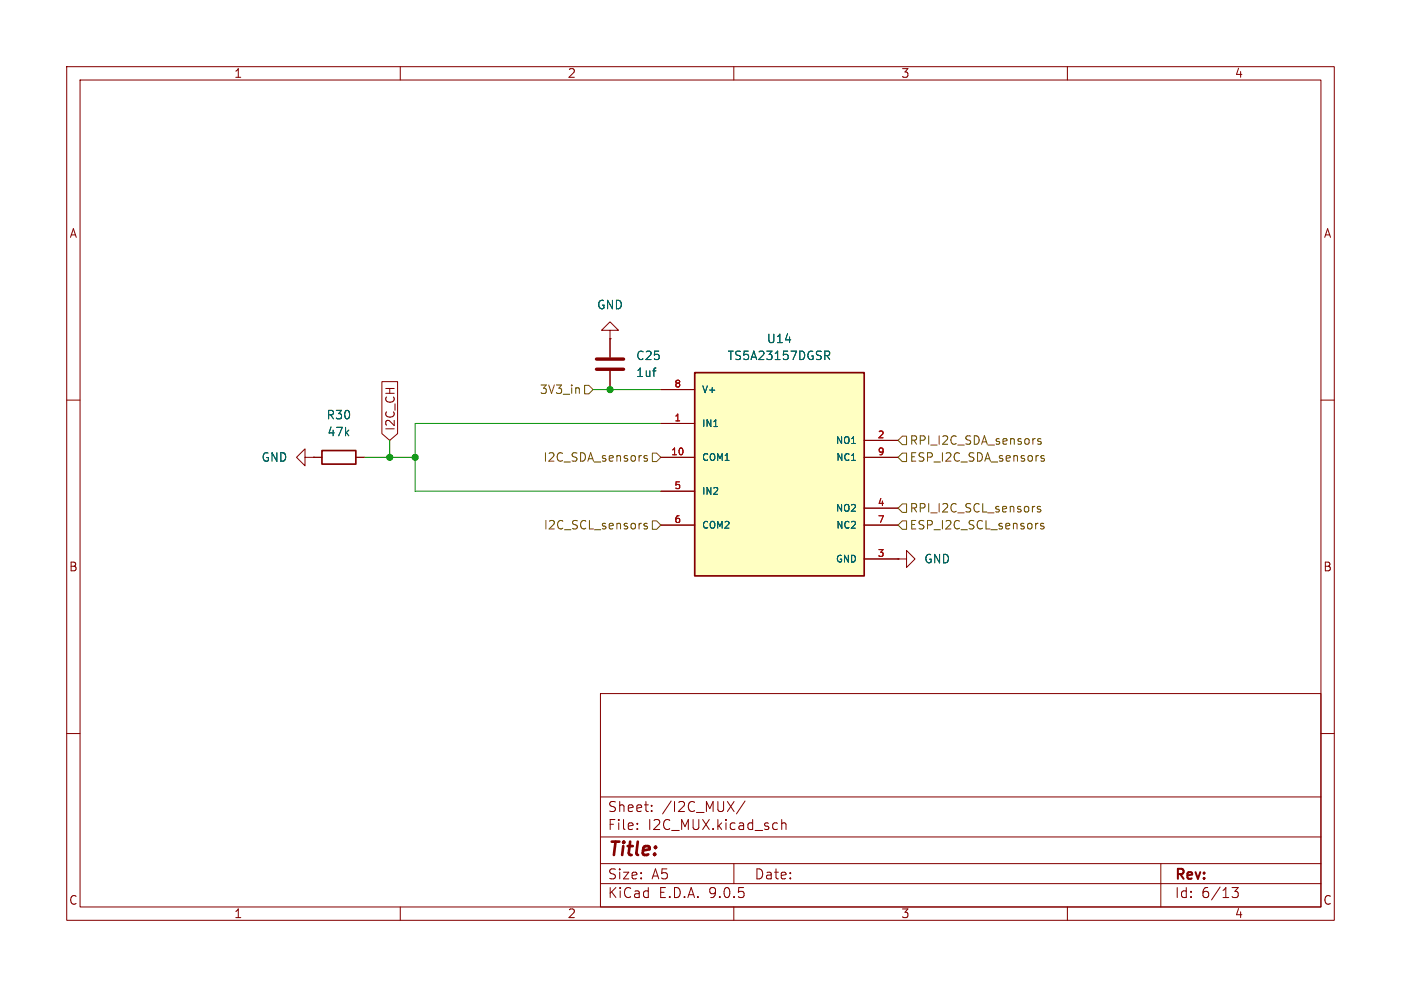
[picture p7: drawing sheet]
<svg xmlns="http://www.w3.org/2000/svg" width="210mm" height="148mm" viewBox="0 0 210 148" stroke-linecap="round" stroke-linejoin="round" font-family="sans-serif">
<g fill="none" stroke="#840000" stroke-width=".15">
<path d="M10 10h190v128h-190zM12 12h186v124h-186zM60 10v2M110 10v2M160 10v2M10 60h2M198 60h2M10 110h2M90 104h108v32h-108zM90 119.5h108M198 110h2M60 136v2"/>
<path d="M90 132.5h108M90 129.5h108M90 125.5h108M95.5 124.2v.2M95.5 123.5v.1M97.7 121.5v.2M97.7 120.8v.1M110 136v2M110 129.5v3M111.7 120.1l-1.3 1.9M117.2 122.9v1.5M117.2 123.5a.37 .37 0 0 1 .6 .1v.8"/>
<path d="M160 136v2M174 129.5v6.5M184.7 133.1h.9l-.5 .6a.41 .41 0 0 1 .5 .2v.4l-.1 .2h-.7"/>
</g>
<path d="M104.1 55.9h25.4v30.5h-25.4z" fill="#ffffc2"/>
<path d="M104.1 55.9h25.4v30.5h-25.4zM48.3 67.6h5v2h-5z" fill="none" stroke="#840000" stroke-width=".25"/>
<g fill="none" stroke="#840000" stroke-width=".15">
<path d="M57.2 57.2h2.4v7.8l-1.2 1-1.2-1zM91.4 49.5h1.3l-1.3-1.2-1.2 1.2h1.2v1.3M91.4 50.8h.1M91.4 50.8v2.8M91.4 55.6v2.8M99.1 58.4h5M45.7 68.6v-1.3l-1.3 1.3 1.3 1.3v-1.3h1.3M47 68.6h.1M47 68.6h1.3M53.3 68.6h1.3M99.1 63.5h5M99.1 68.6h5"/>
<path d="M99.1 73.7h5M99.1 78.7h5M129.5 68.6h5.1M129.5 78.7h5.1M129.5 66h5.1M129.5 76.2h5.1M129.5 83.8h5.1M134.6 83.8h1.3v-1.2l1.3 1.2-1.3 1.3v-1.3M134.6 83.8h.1"/>
</g>
<path d="M97.8 55.6h.5M98.2 55.2h.1M123.6 52.6h.5l.3 .3-.2 .4h-.6M123.9 53.3l.5 .6M107 64h.6" fill="none" stroke="#006464" stroke-width=".15"/>
<path d="M89.4 53.8h4.1M89.4 55.4h4.1" fill="none" stroke="#840000" stroke-width=".51"/>
<g fill="none" stroke="#725600" stroke-width=".15">
<path d="M86.8 58.2v.8M87.6 57.8h.7l.6 .6-.6 .7h-.7zM97 78.5h-.3l-.2 .2 .1 .1 .4 .2v.3h-.5M97 68.4l-.3-.1-.2 .2 .1 .2 .4 .1v.3h-.5M97.8 78.1h.6l.7 .6-.7 .7h-.6zM97.8 67.9h.6l.7 .7-.7 .6h-.6zM134.6 68.6l.7-.7h.6v1.3h-.6zM134.6 78.7l.7-.6h.6v1.3h-.6zM135.3 75.6h.6v1.2h-.6l-.7-.6zM135.3 65.4h.6v1.3h-.6l-.7-.7zM155 75.9h.1M156 76l-.3-.1-.2 .2v.2l.5 .1v.3h-.5"/>
<path d="M156 65.8h-.3l-.2 .2 .1 .1 .4 .2v.3h-.5M156.4 78.5h-.3l-.1 .2v.1l.4 .2v.3h-.4M156.5 68.4l-.3-.1-.2 .2 .1 .2 .4 .1v.3h-.5"/>
</g>
<path d="M88.9 58.4h10.2M54.6 68.6h7.6M58.4 66v2.6M99.1 63.5h-36.9v10.2h36.9" fill="none" stroke="#009600" stroke-width=".15"/>
<g fill="#009600" stroke="#009600" stroke-width=".15">
<circle cx="62.2" cy="68.6" r=".46"/>
<circle cx="91.4" cy="58.4" r=".46"/>
<circle cx="58.4" cy="68.6" r=".46"/>
</g>
<text font-size="2.8" fill="#840000" x="91" y="128.9">Title:</text>
<g font-size="2.1" fill="#840000">
<text x="91" y="124.7">File:</text>
<text x="91" y="122">Sheet:</text>
<text x="97.1" y="124.7">I2C_MUX.kicad_sch</text>
<text x="99.2" y="122">/I2C_MUX/</text>
<text x="91" y="134.9">KiCad</text>
<text x="91" y="132.1">Size:</text>
<text x="97.7" y="132.1">A5</text>
<text x="98.7" y="134.9">E.D.A.</text>
<text x="106.3" y="134.9">9.0.5</text>
<text x="113" y="132.1">Date:</text>
<text x="176" y="132.3">Rev:</text>
<text x="176" y="134.9">Id:</text>
<text x="180.1" y="134.9">6/13</text>
</g>
<g font-size="1.8" fill="#840000">
<text x="35" y="11.9">1</text>
<text x="85" y="11.9">2</text>
<text x="135" y="11.9">3</text>
<text x="185" y="11.9">4</text>
<text x="10.3" y="35.9">A</text>
<text x="198.4" y="35.9">A</text>
<text x="59.4" y="64.7" transform="rotate(-90 59.4 64.7)">I2C_CH</text>
<text x="10.3" y="85.9">B</text>
<text x="198.3" y="85.9">B</text>
<text x="10.3" y="135.9">C</text>
<text x="35" y="137.9">1</text>
<text x="85" y="137.9">2</text>
<text x="135" y="137.9">3</text>
<text x="185" y="137.9">4</text>
<text x="198.3" y="135.9">C</text>
</g>
<g font-size="1.8" fill="#006464">
<text x="89.4" y="46.6">GND</text>
<text x="114.9" y="51.7">U14</text>
<text x="95.3" y="54.2">C25</text>
<text x="95.3" y="56.7">1uf</text>
<text x="109" y="54.2">TS5A23157DGSR</text>
<text x="48.9" y="63.1">R30</text>
<text x="49" y="65.6">47k</text>
<text x="39.1" y="69.4">GND</text>
<text x="138.4" y="84.7">GND</text>
</g>
<g font-size="1.8" fill="#725600">
<text x="80.8" y="59.3">3V3_in</text>
<text x="81.4" y="69.4">I2C_SDA_sensors</text>
<text x="136.3" y="69.4">ESP_I2C_SDA_sensors</text>
<text x="136.3" y="66.9">RPI_I2C_SDA_sensors</text>
<text x="136.3" y="77.1">RPI_I2C_SCL_sensors</text>
<text x="81.4" y="79.6">I2C_SCL_sensors</text>
<text x="136.3" y="79.6">ESP_I2C_SCL_sensors</text>
</g>
<g font-size="1.4" fill="#a90000">
<text x="101" y="58.2">8</text>
<text x="101" y="63.2">1</text>
<text x="131.5" y="65.8">2</text>
<text x="100.5" y="68.3">10</text>
<text x="131.5" y="68.3">9</text>
<text x="101" y="73.4">5</text>
<text x="131.5" y="75.9">4</text>
<text x="101" y="78.5">6</text>
<text x="131.5" y="78.5">7</text>
<text x="131.5" y="83.6">3</text>
</g>
<g font-size="1.4" fill="#006464">
<text x="105.2" y="59.2">V+</text>
<text x="105.2" y="64.2">IN1</text>
<text x="105.2" y="69.3">COM1</text>
<text x="125.2" y="66.8">NO1</text>
<text x="125.2" y="69.3">NC1</text>
<text x="105.2" y="74.4">IN2</text>
<text x="125.2" y="76.9">NO2</text>
<text x="105.2" y="79.5">COM2</text>
<text x="125.2" y="79.5">NC2</text>
<text x="125.2" y="84.6">GND</text>
</g>
</svg>
